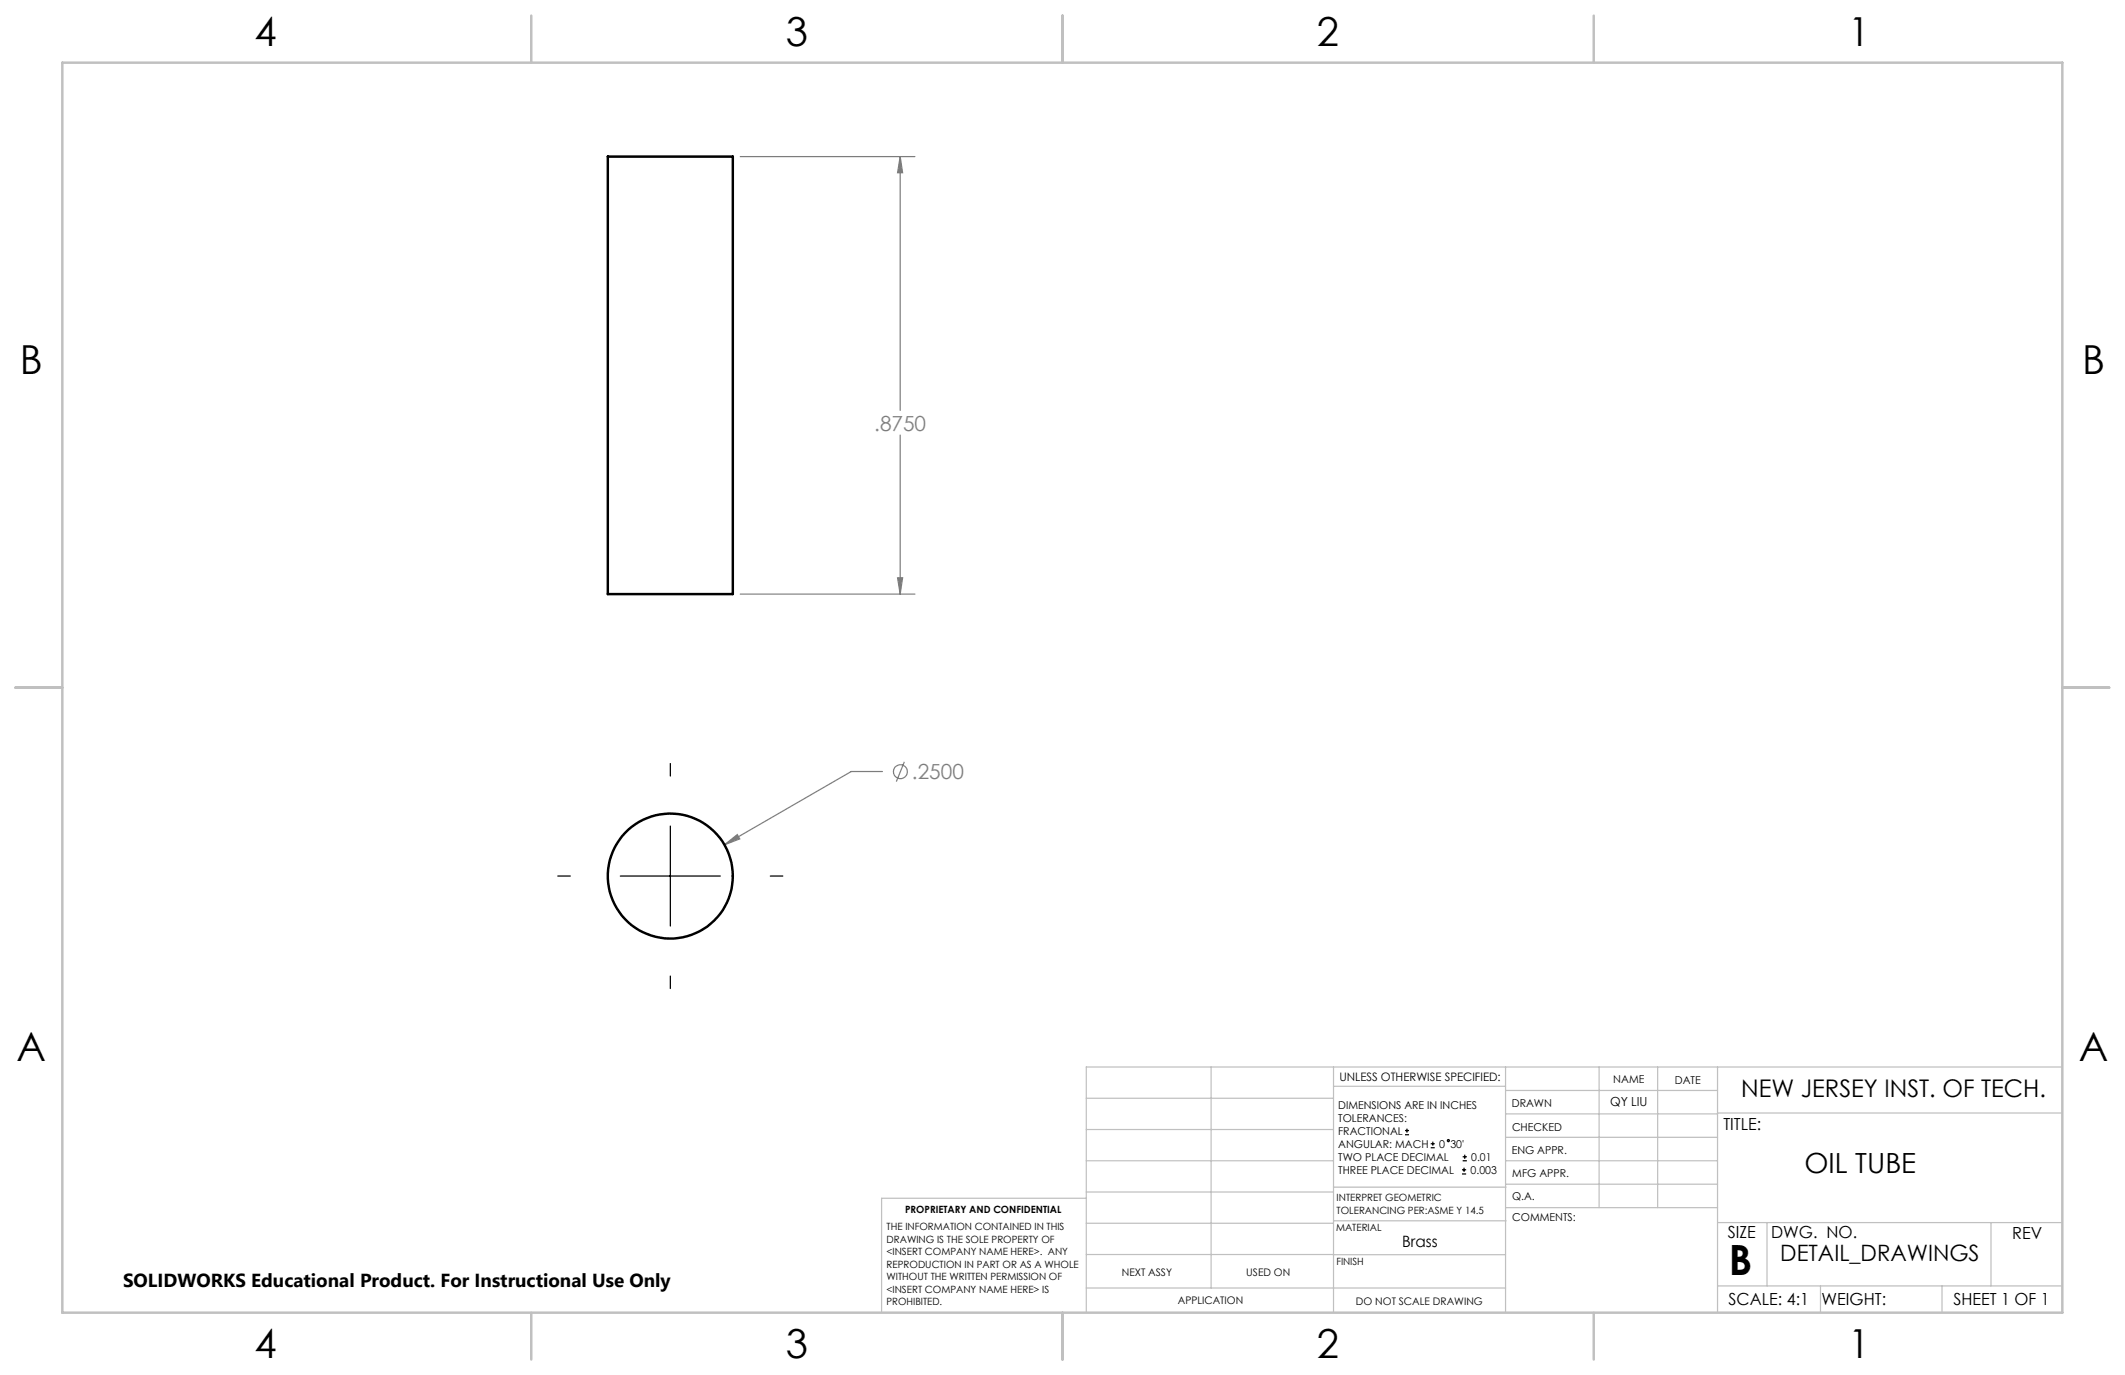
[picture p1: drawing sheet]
<svg xmlns="http://www.w3.org/2000/svg" width="432mm" height="279mm" viewBox="0 0 432 279" stroke-linecap="round" stroke-linejoin="round" font-family="sans-serif">
<g fill="none" stroke="#808080" stroke-width=".25">
<path d="M150.4 31.8h35.5M182.9 31.8l.5 3.3h-1zM182.9 31.8v51.6M182.9 88.4v32.3M182.4 117.4h1l-.5 3.3zM150.4 120.7h35.5M179.3 156.8h-6.3l-25.8 14.9M183.8 154.8l-1.7 4M147.2 171.7l2.6-2.1 .5 .9z"/>
<circle cx="183" cy="156.8" r="1.4"/>
</g>
<g fill="none" stroke="#000" stroke-width=".25">
<path d="M136.2 155.2v2.5M113.3 178h2.6M126 178h20.4M136.2 167.9v20.3M156.5 178h2.6M136.2 198.3v2.6M285.5 230.6h.8M285.5 229.7h.8M285.9 229.3v.9M290.7 233.2h.8M290.7 232.4h.8M291.1 232v.8"/>
<path d="M297.1 238.5h.8M297.1 237.7h.8M297.2 235.9h.9M297.2 235.1h.9M297.5 237.3v.8M297.6 234.6v.9"/>
<circle cx="294.3" cy="231.8" r=".22"/>
</g>
<g fill="none" stroke="#c0c0c0" stroke-width=".25">
<path d="M246.1 216.8v44.9M271 216.8v49.9M305.9 216.8v49.9M324.9 216.8v28.6M336.8 216.8v28.6M349 216.8v49.9M419.1 216.8h-198.4v49.9M220.7 235.9h50.3M220.7 229.5h50.3M220.7 223.2h50.3M271 220.7h34.9M305.9 231.1h43.1"/>
<path d="M305.9 226.3h43.1M305.9 221.6h43.1M305.9 235.9h43.1M349 226.2h70.1M220.7 248.6h50.3M220.7 242.2h50.3M220.7 254.9h50.3M220.7 243.5h-41.6v23.2M271 255h34.9M271 248.1h35M271 241.2h35M305.9 240.6h43.1"/>
<path d="M306 245.4h43M349 248.4h70.1M359.1 248.4v12.9M404.6 248.4v12.9M220.7 261.7h85.2M349 261.3h70.1M369.9 261.3v5.4M394.6 261.3v5.4"/>
</g>
<path d="M12.7 12.7h406.4v254h-406.4zM108 3.2v9.5M215.9 3.2v9.5M323.8 3.2v9.5M3.1 139.7h9.6M419.1 139.7h9.5M108 266.7v9.6M215.9 266.7v9.6M323.8 266.7v9.6" fill="none" stroke="#c0c0c0" stroke-width=".5"/>
<path d="M147.2 171.7l3.1-1.2-.5-.9zM182.4 117.4h1l-.5 3.3zM182.9 31.8l.5 3.3h-1z" fill="#808080"/>
<g fill="none" stroke="#000" stroke-width=".5">
<path d="M123.5 31.8h25.4v88.9h-25.4z"/>
<circle cx="136.2" cy="178" r="12.7"/>
</g>
<text font-size="8.5" x="351.3" y="259">B</text>
<g font-size="8.1">
<text x="51.7" y="9.3">4</text>
<text x="159.7" y="9.3">3</text>
<text x="267.6" y="9.3">2</text>
<text x="375.6" y="9.3">1</text>
<text x="4" y="76">B</text>
<text x="423.1" y="76">B</text>
<text x="3.3" y="215.7">A</text>
<text x="422.4" y="215.7">A</text>
<text x="51.7" y="276">4</text>
<text x="159.7" y="276">3</text>
<text x="267.6" y="276">2</text>
<text x="375.6" y="276">1</text>
</g>
<text font-size="5.6" x="366.7" y="238.4">OIL TUBE</text>
<text font-size="4.9" x="353.8" y="222.9">NEW JERSEY INST. OF TECH.</text>
<text font-size="4.6" x="361.8" y="256.2">DETAIL_DRAWINGS</text>
<g font-size="4.2" fill="#808080">
<text x="177.6" y="87.5">.8750</text>
<text x="185.3" y="158.3">.2500</text>
</g>
<text font-size="3.8" x="25" y="261.6">SOLIDWORKS Educational Product. For Instructional Use Only</text>
<g font-size="3.4">
<text x="350.2" y="229.5">TITLE:</text>
<text x="351.1" y="251.6">SIZE</text>
<text x="359.9" y="251.6">DWG. NO.</text>
<text x="408.9" y="251.7">REV</text>
<text x="351.2" y="265.2">SCALE: 4:1</text>
<text x="370.1" y="265.3">WEIGHT:</text>
<text x="396.9" y="265.2">SHEET 1 OF 1</text>
</g>
<text font-size="3.2" x="284.9" y="253.3">Brass</text>
<text font-size="2.5" x="327.2" y="224.8">QY LIU</text>
<text font-size="2.4" x="272.2" y="219.7">UNLESS OTHERWISE SPECIFIED:</text>
<g font-size="2.2">
<text x="327.8" y="220.1">NAME</text>
<text x="340.3" y="220.2">DATE</text>
<text x="271.9" y="225.3">DIMENSIONS ARE IN INCHES</text>
<text x="271.9" y="227.9">TOLERANCES:</text>
<text x="307.2" y="224.9">DRAWN</text>
<text x="271.9" y="230.6">FRACTIONAL</text>
<text x="271.9" y="233.2">ANGULAR: MACH</text>
<text x="292.5" y="233.2">0</text>
<text x="294.7" y="233.2">30'</text>
<text x="307.3" y="229.8">CHECKED</text>
<text x="271.9" y="235.9">TWO PLACE DECIMAL</text>
<text x="271.9" y="238.5">THREE PLACE DECIMAL</text>
<text x="298.8" y="238.5">0.003</text>
<text x="299" y="235.9">0.01</text>
<text x="307.2" y="234.5">ENG APPR.</text>
<text x="307.3" y="239.2">MFG APPR.</text>
<text x="307.3" y="243.9">Q.A.</text>
<text x="307.3" y="248.1">COMMENTS:</text>
</g>
<g font-size="2.1">
<text x="227.9" y="259.2">NEXT ASSY</text>
<text x="253.3" y="259.2">USED ON</text>
<text x="239.3" y="265">APPLICATION</text>
<text x="275.5" y="265.1">DO NOT SCALE DRAWING</text>
</g>
<g font-size="2">
<text x="271.6" y="244.1">INTERPRET GEOMETRIC</text>
<text x="180.2" y="250">THE INFORMATION CONTAINED IN THIS</text>
<text x="183.9" y="246.4">PROPRIETARY AND CONFIDENTIAL</text>
<text x="271.5" y="250.2">MATERIAL</text>
<text x="271.6" y="246.6">TOLERANCING PER:ASME Y 14.5</text>
<text x="180.2" y="252.5">DRAWING IS THE SOLE PROPERTY OF</text>
<text x="180.2" y="255.1">&lt;INSERT COMPANY NAME HERE&gt;. ANY</text>
<text x="180.2" y="257.6">REPRODUCTION IN PART OR AS A WHOLE</text>
<text x="271.5" y="257">FINISH</text>
<text x="180.2" y="260.1">WITHOUT THE WRITTEN PERMISSION OF</text>
<text x="180.2" y="262.6">&lt;INSERT COMPANY NAME HERE&gt; IS</text>
<text x="180.2" y="265.2">PROHIBITED.</text>
</g>
</svg>
